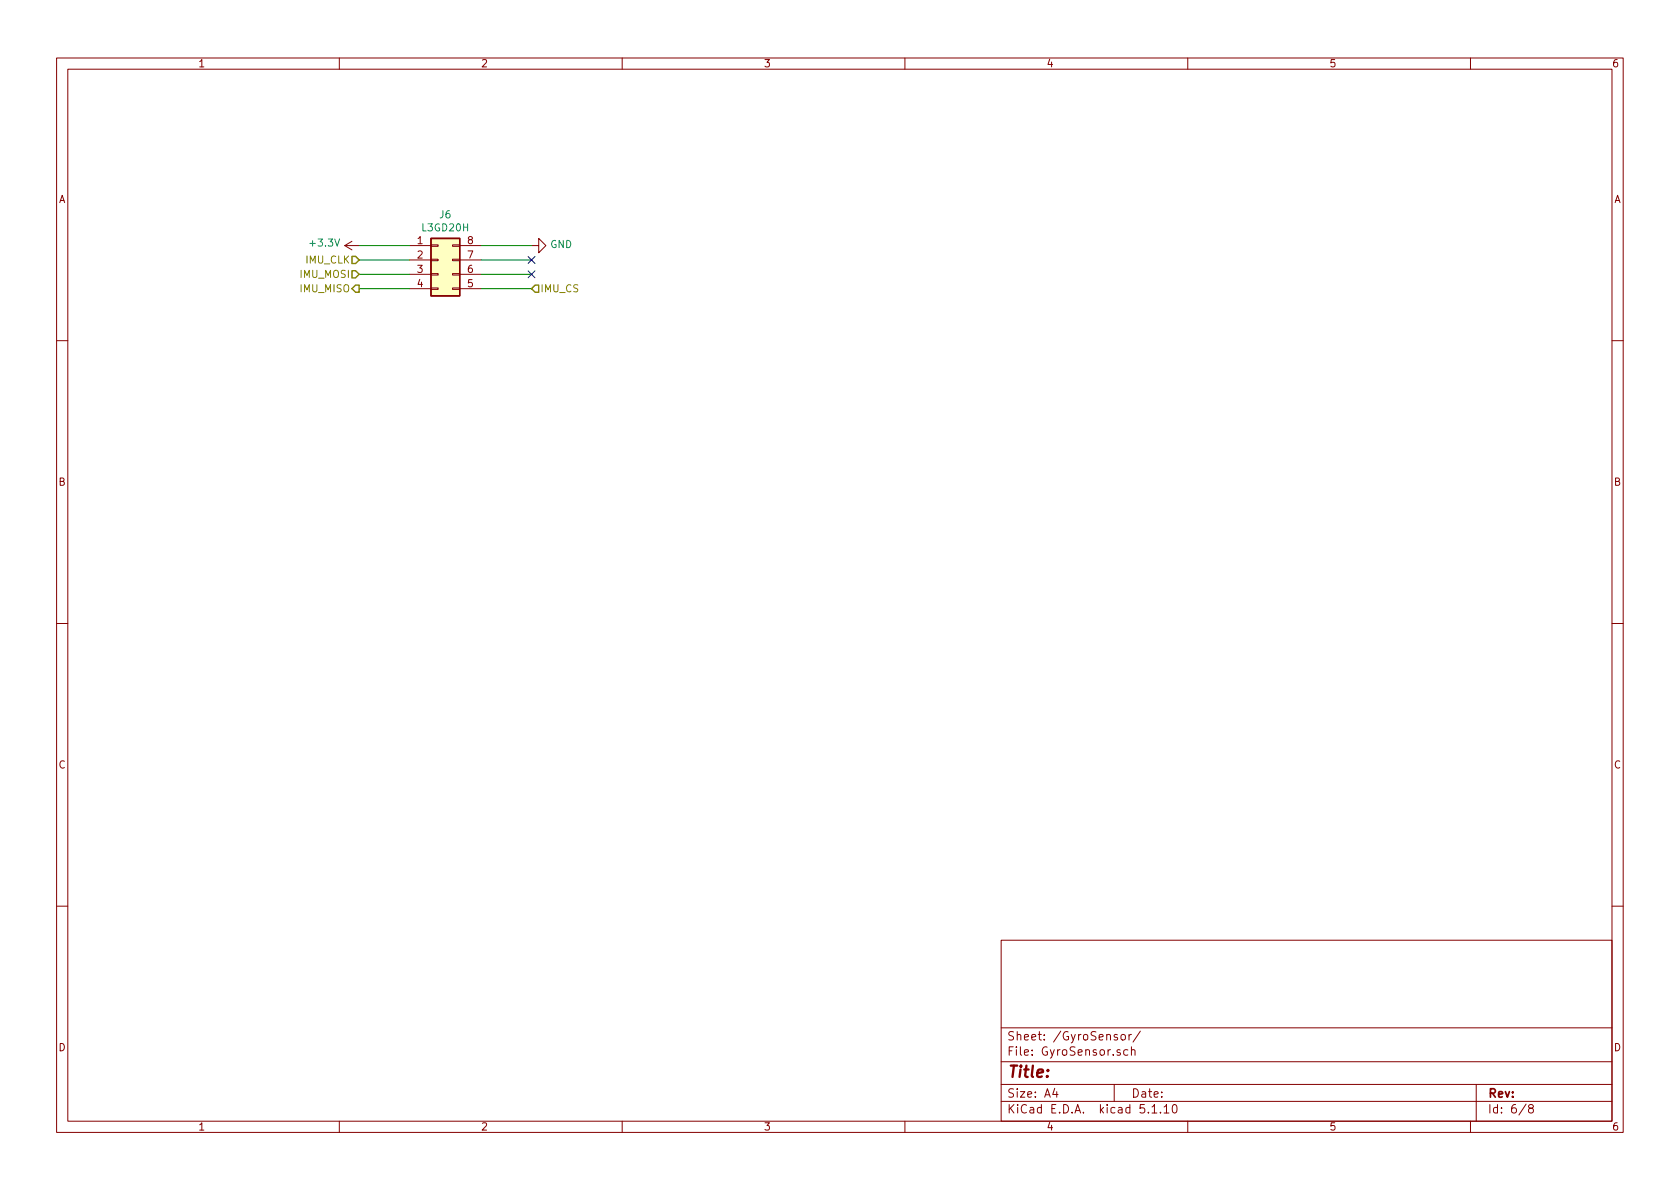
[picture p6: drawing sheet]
<svg xmlns="http://www.w3.org/2000/svg" width="297mm" height="210mm" viewBox="0 0 297 210" stroke-linecap="round" stroke-linejoin="round" font-family="sans-serif">
<g fill="none" stroke="#840000" stroke-width=".18">
<path d="M10 10.3h277v189.9h-277zM12 12.2h273v186.1h-273zM60 10.3v1.9M110 10.3v1.9M160 10.3v1.9M210 10.3v1.9M260 10.3v1.9M61 43.4h2.5M61 43.4l1.2 .8M62.2 42.7l-1.2 .7M72.4 43.4h3.8M72.4 46h3.8"/>
<path d="M72.4 48.5h3.8M72.4 51h3.8M76.2 50.9h1.3v.3h-1.3zM76.2 48.4h1.3v.2h-1.3zM76.2 43.3h1.3v.3h-1.3zM76.2 45.8h1.3v.3h-1.3zM80 50.9h1.3v.3h-1.3zM80 48.4h1.3v.2h-1.3zM80 43.3h1.3v.3h-1.3zM80 45.8h1.3v.3h-1.3zM81.3 43.4h3.8M81.3 46h3.8"/>
<path d="M81.3 48.5h3.8M81.3 51h3.8M94 43.4h1.2v-1.2l1.3 1.2-1.3 1.3v-1.3M10 60.2h2M285 60.2h2M10 110.3h2M285 110.3h2M10 160.2h2M177 166.3h108v32h-108zM285 160.2h2M60 198.3v1.9M110 198.3v1.9"/>
<path d="M160 198.3v1.9M177 194.8h108M177 191.8h108M177 187.8h108M177 181.8h108M186.5 192.5l-.4 1h1M186.8 193v1M197 191.8v3M198 185.7l-.3-.1-.2 .2 .1 .2 .4 .2v.3h-.5M198.3 183.1l.2-.2 .4 .2v.7l-.2 .1-.4-.1zM199.4 185.7l-.4-.1-.3 .3 .1 .6 .2 .1 .4-.1M199.6 182.9v1"/>
<path d="M200.1 185.7l.2-.1 .3 .1 .1 .9M200.1 182.9l-.5 .3M200.1 185.1v1.5M201.6 182.3l-1.3 2M203.7 195.8l.4-.5v1.5M203.7 196.8h.8M205.2 196.7v.1M205.8 195.8l.4-.5v1.5M205.8 196.8h.9M207.5 195.4l.2-.1a.94 .94 0 0 1 0 1.5h-.1a1 1 0 0 1-.1-1.4zM210 198.3v1.9M260 198.3v1.9"/>
<path d="M261 191.8v6.5M269.8 195.2l-1.2 2M270.6 196l-.3-.2v-.2l.3-.3h.2l.3 .3-.1 .2-.6 .2a.48 .48 0 0 0-.1 .7l.3 .1 .4-.1a.48 .48 0 0 0-.2-.7"/>
</g>
<path d="M76.2 42.2h5.1v10.1h-5.1z" fill="#ffffc2" stroke="#ffffc2" stroke-width=".18"/>
<path d="M76.2 42.2h5.1v10.1h-5.1z" fill="none" stroke="#840000" stroke-width=".25"/>
<path d="M63.5 48.5h8.9M63.5 51h8.9M63.5 46h8.9M63.5 43.4h8.9M85.1 48.5h8.9M85.1 51h8.9M85.1 46h8.9M85.1 43.4h8.9" fill="none" stroke="#008400" stroke-width=".18"/>
<path d="M62.2 51l.7-.6h.6v1.3h-.6zM62.2 45.3h.7l.6 .7-.6 .6h-.7zM62.2 47.9h.7l.6 .6-.6 .6h-.7zM94.6 50.4h.6v1.3h-.6l-.6-.7z" fill="none" stroke="#848400" stroke-width=".25"/>
<path d="M93.4 45.4l1.2 1.2M93.4 47.9l1.2 1.2M94.6 45.4l-1.2 1.2M94.6 47.9l-1.2 1.2" fill="none" stroke="#000084" stroke-width=".18"/>
<text font-size="2.8" fill="#840000" x="178" y="190.5">Title:</text>
<g font-size="2.1" fill="#840000">
<text x="178" y="184">Sheet: /GyroSensor/</text>
<text x="178" y="186.7">File: GyroSensor.sch</text>
<text x="178" y="196.9">KiCad E.D.A. kicad 5.1.10</text>
<text x="178" y="194.1">Size: A4</text>
<text x="200" y="194.1">Date:</text>
<text x="263" y="194.1">Rev:</text>
<text x="263" y="196.9">Id: 6/8</text>
</g>
<g font-size="1.8" fill="#840000">
<text x="35" y="11.9">1</text>
<text x="85" y="11.9">2</text>
<text x="135" y="11.9">3</text>
<text x="185" y="11.9">4</text>
<text x="235" y="11.9">5</text>
<text x="285" y="11.9">6</text>
<text x="10.4" y="35.9">A</text>
<text x="285.4" y="35.9">A</text>
<text x="73.8" y="43.2">1</text>
<text x="73.8" y="45.7">2</text>
<text x="82.7" y="45.7">7</text>
<text x="82.7" y="43.2">8</text>
<text x="73.8" y="48.3">3</text>
<text x="73.8" y="50.8">4</text>
<text x="82.7" y="50.8">5</text>
<text x="82.7" y="48.3">6</text>
<text x="10.4" y="85.9">B</text>
<text x="285.4" y="85.9">B</text>
<text x="10.4" y="135.9">C</text>
<text x="285.4" y="135.9">C</text>
<text x="10.4" y="185.9">D</text>
<text x="285.4" y="185.9">D</text>
<text x="35" y="199.9">1</text>
<text x="85" y="199.9">2</text>
<text x="135" y="199.9">3</text>
<text x="185" y="199.9">4</text>
<text x="235" y="199.9">5</text>
<text x="285" y="199.9">6</text>
</g>
<g font-size="1.8" fill="#008484">
<text x="74.8" y="40.9">L3GD20H</text>
<text x="77.8" y="38.6">J6</text>
<text x="55" y="43.6">+3.3V</text>
<text x="97.3" y="43.9">GND</text>
</g>
<g font-size="1.8" fill="#848400">
<text x="54.1" y="46.6">IMU_CLK</text>
<text x="53.2" y="51.7">IMU_MISO</text>
<text x="53.2" y="49.1">IMU_MOSI</text>
<text x="95.5" y="51.7">IMU_CS</text>
</g>
</svg>
